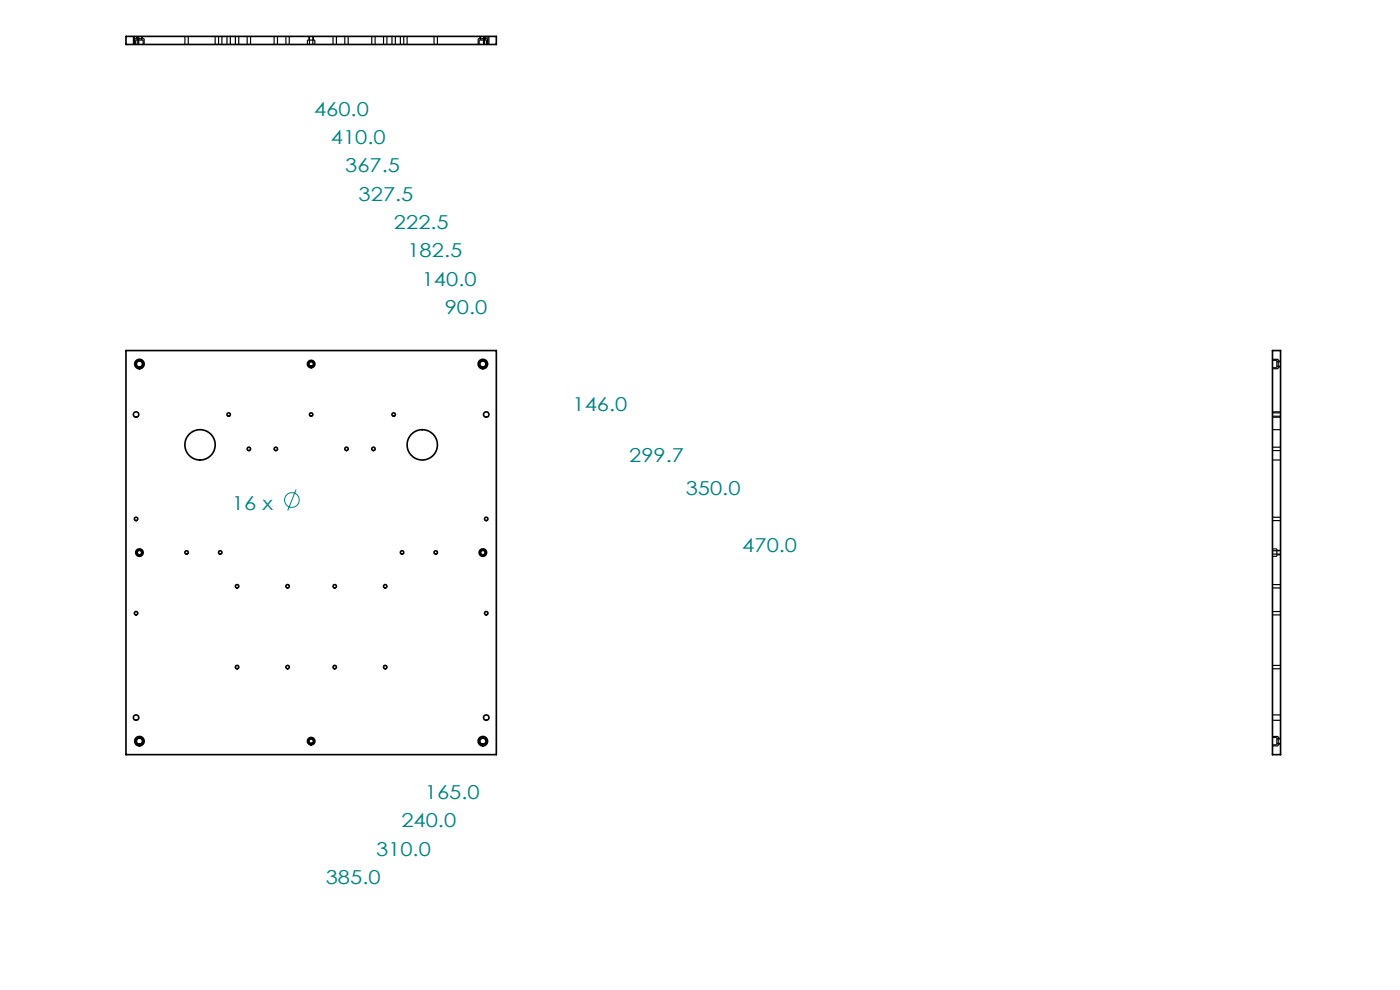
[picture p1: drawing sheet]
<svg xmlns="http://www.w3.org/2000/svg" width="297mm" height="210mm" viewBox="0 0 297 210" stroke-linecap="round" stroke-linejoin="round" font-family="sans-serif">
<g fill="none" stroke="#000" stroke-width=".35">
<path d="M26.7 7.7h78.6v1.7h-78.6zM26.7 74.4h78.6v85.7h-78.6zM269.9 74.4h1.8v85.7h-1.8z"/>
<circle cx="29.6" cy="77.2" r=".64"/>
<circle cx="29.6" cy="77.2" r="1"/>
<circle cx="66" cy="77.2" r=".79"/>
<circle cx="66" cy="77.2" r=".47"/>
<circle cx="102.4" cy="77.2" r=".64"/>
<circle cx="102.4" cy="77.2" r="1"/>
<circle cx="28.9" cy="87.9" r=".57"/>
<circle cx="42.4" cy="94.4" r="3.2"/>
<circle cx="48.5" cy="87.9" r=".36"/>
<circle cx="52.8" cy="95.2" r=".36"/>
<circle cx="58.5" cy="95.2" r=".36"/>
<circle cx="66" cy="87.9" r=".36"/>
<circle cx="73.5" cy="95.2" r=".36"/>
<circle cx="79.2" cy="95.2" r=".36"/>
<circle cx="83.5" cy="87.9" r=".36"/>
<circle cx="89.6" cy="94.4" r="3.2"/>
<circle cx="103.2" cy="87.9" r=".57"/>
<circle cx="28.9" cy="110.1" r=".36"/>
<circle cx="29.6" cy="117.2" r=".47"/>
<circle cx="29.6" cy="117.2" r=".79"/>
<circle cx="39.6" cy="117.2" r=".36"/>
<circle cx="46.7" cy="117.2" r=".36"/>
<circle cx="85.3" cy="117.2" r=".36"/>
<circle cx="92.4" cy="117.2" r=".36"/>
<circle cx="102.4" cy="117.2" r=".79"/>
<circle cx="102.4" cy="117.2" r=".47"/>
<circle cx="103.2" cy="110.1" r=".36"/>
<circle cx="28.9" cy="130.1" r=".36"/>
<circle cx="50.3" cy="124.4" r=".36"/>
<circle cx="61" cy="124.4" r=".36"/>
<circle cx="71" cy="124.4" r=".36"/>
<circle cx="81.7" cy="124.4" r=".36"/>
<circle cx="103.2" cy="130.1" r=".36"/>
<circle cx="28.9" cy="152.2" r=".57"/>
<circle cx="29.6" cy="157.2" r="1"/>
<circle cx="29.6" cy="157.2" r=".64"/>
<circle cx="50.3" cy="141.5" r=".36"/>
<circle cx="61" cy="141.5" r=".36"/>
<circle cx="66" cy="157.2" r=".47"/>
<circle cx="66" cy="157.2" r=".79"/>
<circle cx="71" cy="141.5" r=".36"/>
<circle cx="81.7" cy="141.5" r=".36"/>
<circle cx="102.4" cy="157.2" r=".64"/>
<circle cx="102.4" cy="157.2" r="1"/>
<circle cx="103.2" cy="152.2" r=".57"/>
</g>
<g fill="none" stroke="#000" stroke-width=".25" stroke-dasharray="2.5 2.5" stroke-linecap="butt">
<path d="M28.3 7.7v1.7M28.5 7.7v1.7M28.6 8.2v1.2M28.8 8.5v.9M28.9 7.7v.5M29.1 7.7v.8M29.2 9.4v-1.7M29.4 9.4v-1.7M30.1 8.5v-.8M30.2 8.2v-.5M30.4 8.5h-1.6M30.4 9.4v-.9"/>
<path d="M30.6 8.2h-2M30.6 9.4v-1.2M39.2 7.7v1.7M39.9 9.4v-1.7M45.7 9.4v-1.7M46.4 7.7v1.7M47.1 9.4v-1.7M48.2 7.7v1.7M48.9 9.4v-1.7M49.9 7.7v1.7M50.7 9.4v-1.7M52.4 7.7v1.7"/>
<path d="M53.2 9.4v-1.7M58.2 7.7v1.7M58.9 9.4v-1.7M60.7 7.7v1.7M61.4 9.4v-1.7M65.2 8.5v.9M65.5 7.7v.8M65.7 7.7v1.7M66.4 9.4v-1.7M66.5 8.5v-.8M66.8 8.5h-1.6M66.8 9.4v-.9"/>
<path d="M70.7 7.7v1.7M71.4 9.4v-1.7M73.2 7.7v1.7M73.9 9.4v-1.7M78.9 7.7v1.7M79.6 9.4v-1.7M81.4 7.7v1.7M82.1 9.4v-1.7M83.2 7.7v1.7M83.9 9.4v-1.7M84.9 7.7v1.7M85.7 9.4v-1.7"/>
<path d="M86.4 7.7v1.7M92.1 7.7v1.7M92.8 9.4v-1.7M101.4 8.2v1.2M101.7 8.5v.9M101.8 7.7v.5M102 7.7v.8M102.6 7.7v1.7M102.8 7.7v1.7M102.9 8.5v-.8M103.1 8.2v-.5M103.2 8.5h-1.5"/>
<path d="M103.2 9.4v-.9M103.4 8.2h-2M103.4 9.4v-1.2M103.5 9.4v-1.7M103.7 9.4v-1.7M269.9 78.2h1.3M269.9 78h1M270.9 78v-1.6M270.9 76.4h-1M270.9 77.7h.8M271.2 78.2v-2M271.2 76.2h-1.3"/>
<path d="M271.2 77.9h.5M271.7 76.6h-.5M271.7 76.7h-.8M269.9 88.5h1.8M269.9 97.6h1.8M269.9 88.3h1.8M269.9 95.6h1.8M271.7 87.4h-1.8M271.7 91.1h-1.8M271.7 87.6h-1.8M271.7 94.9h-1.8M269.9 110.4h1.8"/>
<path d="M269.9 118h1M269.9 117.5h1.8M270.9 118v-1.6M270.9 116.4h-1M270.9 117.7h.8M271.7 109.7h-1.8M271.7 116.7h-.8M271.7 116.8h-1.8M269.9 130.4h1.8M269.9 124.7h1.8M271.7 129.7h-1.8M271.7 124h-1.8"/>
<path d="M269.9 152.8h1.8M269.9 158.2h1.3M269.9 141.9h1.8M269.9 158h1M270.9 158v-1.6M270.9 156.4h-1M270.9 157.7h.8M271.2 158.2v-2M271.2 156.2h-1.3M271.2 157.9h.5M271.7 151.6h-1.8M271.7 156.6h-.5"/>
<path d="M271.7 141.1h-1.8M271.7 156.7h-.8"/>
</g>
<g fill="none" stroke="#008080" stroke-width=".21">
<path d="M62.8 103.8l-1.8 4.5"/>
<circle cx="61.9" cy="106.1" r="1.56"/>
</g>
<g font-size="4.1" fill="#008080">
<text x="66.6" y="24.6">460.0</text>
<text x="70.2" y="30.6">410.0</text>
<text x="73.2" y="36.6">367.5</text>
<text x="76.1" y="42.6">327.5</text>
<text x="83.6" y="48.6">222.5</text>
<text x="86.4" y="54.6">182.5</text>
<text x="89.5" y="60.6">140.0</text>
<text x="94.3" y="66.6">90.0</text>
<text x="121.5" y="87.2">146.0</text>
<text x="133.5" y="98">299.7</text>
<text x="145.5" y="104.9">350.0</text>
<text x="49.2" y="108.2">16 x</text>
<text x="157.5" y="117.2">470.0</text>
<text x="90.1" y="169.5">165.0</text>
<text x="85.1" y="175.5">240.0</text>
<text x="79.8" y="181.5">310.0</text>
<text x="69.1" y="187.5">385.0</text>
</g>
</svg>
